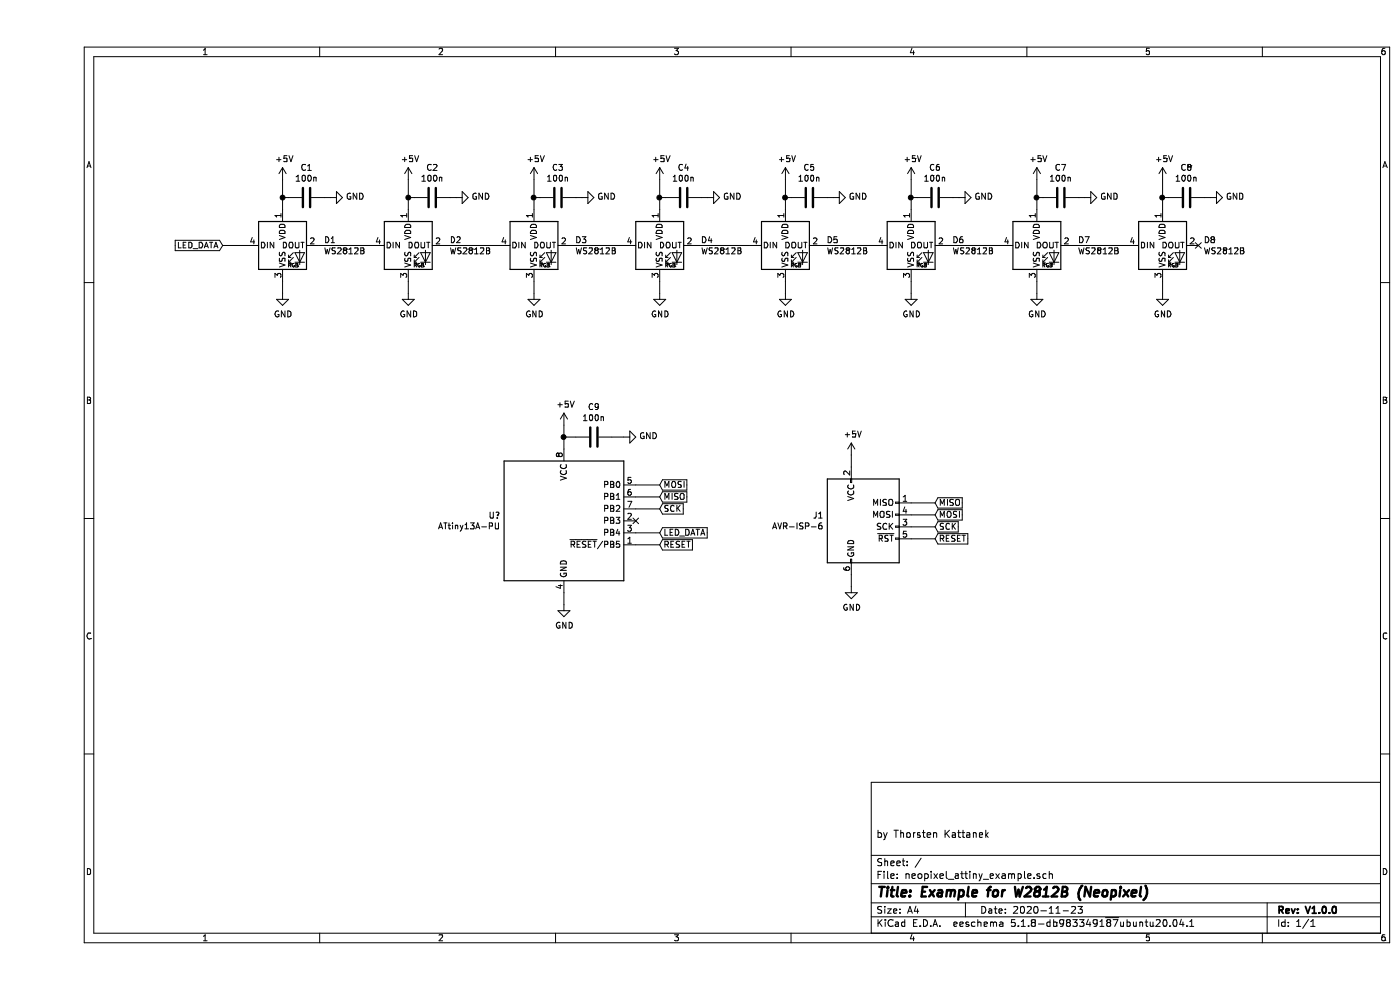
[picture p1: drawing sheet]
EESchema Schematic File Version 4
EELAYER 30 0
EELAYER END
$Descr A4 11693 8268
encoding utf-8
Sheet 1 1
Title "Example for W2812B (Neopixel)"
Date "2020-11-23"
Rev "V1.0.0"
Comp ""
Comment1 "by Thorsten Kattanek"
Comment2 ""
Comment3 ""
Comment4 ""
$EndDescr
$Comp
L LED:WS2812B D2
U 1 1
P 3100 2050
F 0 "D2" H 3444 2096 50  0000 L CNN
F 1 "WS2812B" H 3444 2005 50  0000 L CNN
F 2 "LED_SMD:LED_WS2812B_PLCC4_5.0x5.0mm_P3.2mm" H 3150 1750 50  0001 L TNN
F 3 "https://cdn-shop.adafruit.com/datasheets/WS2812B.pdf" H 3200 1675 50  0001 L TNN
	1    3100 2050
	1    0    0    -1  
$EndComp
$Comp
L LED:WS2812B D3
U 1 1
P 4150 2050
F 0 "D3" H 4494 2096 50  0000 L CNN
F 1 "WS2812B" H 4494 2005 50  0000 L CNN
F 2 "LED_SMD:LED_WS2812B_PLCC4_5.0x5.0mm_P3.2mm" H 4200 1750 50  0001 L TNN
F 3 "https://cdn-shop.adafruit.com/datasheets/WS2812B.pdf" H 4250 1675 50  0001 L TNN
	1    4150 2050
	1    0    0    -1  
$EndComp
$Comp
L LED:WS2812B D4
U 1 1
P 5200 2050
F 0 "D4" H 5544 2096 50  0000 L CNN
F 1 "WS2812B" H 5544 2005 50  0000 L CNN
F 2 "LED_SMD:LED_WS2812B_PLCC4_5.0x5.0mm_P3.2mm" H 5250 1750 50  0001 L TNN
F 3 "https://cdn-shop.adafruit.com/datasheets/WS2812B.pdf" H 5300 1675 50  0001 L TNN
	1    5200 2050
	1    0    0    -1  
$EndComp
$Comp
L LED:WS2812B D5
U 1 1
P 6250 2050
F 0 "D5" H 6594 2096 50  0000 L CNN
F 1 "WS2812B" H 6594 2005 50  0000 L CNN
F 2 "LED_SMD:LED_WS2812B_PLCC4_5.0x5.0mm_P3.2mm" H 6300 1750 50  0001 L TNN
F 3 "https://cdn-shop.adafruit.com/datasheets/WS2812B.pdf" H 6350 1675 50  0001 L TNN
	1    6250 2050
	1    0    0    -1  
$EndComp
$Comp
L LED:WS2812B D6
U 1 1
P 7300 2050
F 0 "D6" H 7644 2096 50  0000 L CNN
F 1 "WS2812B" H 7644 2005 50  0000 L CNN
F 2 "LED_SMD:LED_WS2812B_PLCC4_5.0x5.0mm_P3.2mm" H 7350 1750 50  0001 L TNN
F 3 "https://cdn-shop.adafruit.com/datasheets/WS2812B.pdf" H 7400 1675 50  0001 L TNN
	1    7300 2050
	1    0    0    -1  
$EndComp
$Comp
L LED:WS2812B D7
U 1 1
P 8350 2050
F 0 "D7" H 8694 2096 50  0000 L CNN
F 1 "WS2812B" H 8694 2005 50  0000 L CNN
F 2 "LED_SMD:LED_WS2812B_PLCC4_5.0x5.0mm_P3.2mm" H 8400 1750 50  0001 L TNN
F 3 "https://cdn-shop.adafruit.com/datasheets/WS2812B.pdf" H 8450 1675 50  0001 L TNN
	1    8350 2050
	1    0    0    -1  
$EndComp
$Comp
L LED:WS2812B D8
U 1 1
P 9400 2050
F 0 "D8" H 9744 2096 50  0000 L CNN
F 1 "WS2812B" H 9744 2005 50  0000 L CNN
F 2 "LED_SMD:LED_WS2812B_PLCC4_5.0x5.0mm_P3.2mm" H 9450 1750 50  0001 L TNN
F 3 "https://cdn-shop.adafruit.com/datasheets/WS2812B.pdf" H 9500 1675 50  0001 L TNN
	1    9400 2050
	1    0    0    -1  
$EndComp
$Comp
L LED:WS2812B D1
U 1 1
P 2050 2050
F 0 "D1" H 2394 2096 50  0000 L CNN
F 1 "WS2812B" H 2394 2005 50  0000 L CNN
F 2 "LED_SMD:LED_WS2812B_PLCC4_5.0x5.0mm_P3.2mm" H 2100 1750 50  0001 L TNN
F 3 "https://cdn-shop.adafruit.com/datasheets/WS2812B.pdf" H 2150 1675 50  0001 L TNN
	1    2050 2050
	1    0    0    -1  
$EndComp
Wire Wire Line
	2350 2050 2800 2050
Wire Wire Line
	3400 2050 3850 2050
Wire Wire Line
	4450 2050 4900 2050
Wire Wire Line
	5500 2050 5950 2050
Wire Wire Line
	6550 2050 7000 2050
Wire Wire Line
	7600 2050 8050 2050
Wire Wire Line
	8650 2050 9100 2050
NoConn ~ 9700 2050
Text GLabel 1550 2050 0    50   Input ~ 0
LED_DATA
Wire Wire Line
	1550 2050 1750 2050
$Comp
L power:+5V #PWR0101
U 1 1
P 2050 1500
F 0 "#PWR0101" H 2050 1350 50  0001 C CNN
F 1 "+5V" H 2065 1673 50  0000 C CNN
F 2 "" H 2050 1500 50  0001 C CNN
F 3 "" H 2050 1500 50  0001 C CNN
	1    2050 1500
	1    0    0    -1  
$EndComp
Wire Wire Line
	2050 1500 2050 1650
$Comp
L Device:C C1
U 1 1
P 2250 1650
F 0 "C1" V 1998 1650 50  0000 C CNN
F 1 "100n" V 2089 1650 50  0000 C CNN
F 2 "" H 2288 1500 50  0001 C CNN
F 3 "~" H 2250 1650 50  0001 C CNN
	1    2250 1650
	0    1    1    0   
$EndComp
$Comp
L power:GND #PWR0102
U 1 1
P 2450 1650
F 0 "#PWR0102" H 2450 1400 50  0001 C CNN
F 1 "GND" V 2455 1522 50  0000 R CNN
F 2 "" H 2450 1650 50  0001 C CNN
F 3 "" H 2450 1650 50  0001 C CNN
	1    2450 1650
	0    -1   -1   0   
$EndComp
Wire Wire Line
	2100 1650 2050 1650
Connection ~ 2050 1650
Wire Wire Line
	2050 1650 2050 1750
Wire Wire Line
	2400 1650 2450 1650
$Comp
L power:+5V #PWR0103
U 1 1
P 3100 1500
F 0 "#PWR0103" H 3100 1350 50  0001 C CNN
F 1 "+5V" H 3115 1673 50  0000 C CNN
F 2 "" H 3100 1500 50  0001 C CNN
F 3 "" H 3100 1500 50  0001 C CNN
	1    3100 1500
	1    0    0    -1  
$EndComp
Wire Wire Line
	3100 1500 3100 1650
$Comp
L Device:C C2
U 1 1
P 3300 1650
F 0 "C2" V 3048 1650 50  0000 C CNN
F 1 "100n" V 3139 1650 50  0000 C CNN
F 2 "" H 3338 1500 50  0001 C CNN
F 3 "~" H 3300 1650 50  0001 C CNN
	1    3300 1650
	0    1    1    0   
$EndComp
$Comp
L power:GND #PWR0104
U 1 1
P 3500 1650
F 0 "#PWR0104" H 3500 1400 50  0001 C CNN
F 1 "GND" V 3505 1522 50  0000 R CNN
F 2 "" H 3500 1650 50  0001 C CNN
F 3 "" H 3500 1650 50  0001 C CNN
	1    3500 1650
	0    -1   -1   0   
$EndComp
Wire Wire Line
	3150 1650 3100 1650
Connection ~ 3100 1650
Wire Wire Line
	3100 1650 3100 1750
Wire Wire Line
	3450 1650 3500 1650
$Comp
L power:+5V #PWR0105
U 1 1
P 4150 1500
F 0 "#PWR0105" H 4150 1350 50  0001 C CNN
F 1 "+5V" H 4165 1673 50  0000 C CNN
F 2 "" H 4150 1500 50  0001 C CNN
F 3 "" H 4150 1500 50  0001 C CNN
	1    4150 1500
	1    0    0    -1  
$EndComp
Wire Wire Line
	4150 1500 4150 1650
$Comp
L Device:C C3
U 1 1
P 4350 1650
F 0 "C3" V 4098 1650 50  0000 C CNN
F 1 "100n" V 4189 1650 50  0000 C CNN
F 2 "" H 4388 1500 50  0001 C CNN
F 3 "~" H 4350 1650 50  0001 C CNN
	1    4350 1650
	0    1    1    0   
$EndComp
$Comp
L power:GND #PWR0106
U 1 1
P 4550 1650
F 0 "#PWR0106" H 4550 1400 50  0001 C CNN
F 1 "GND" V 4555 1522 50  0000 R CNN
F 2 "" H 4550 1650 50  0001 C CNN
F 3 "" H 4550 1650 50  0001 C CNN
	1    4550 1650
	0    -1   -1   0   
$EndComp
Wire Wire Line
	4200 1650 4150 1650
Connection ~ 4150 1650
Wire Wire Line
	4150 1650 4150 1750
Wire Wire Line
	4500 1650 4550 1650
$Comp
L power:+5V #PWR0107
U 1 1
P 5200 1500
F 0 "#PWR0107" H 5200 1350 50  0001 C CNN
F 1 "+5V" H 5215 1673 50  0000 C CNN
F 2 "" H 5200 1500 50  0001 C CNN
F 3 "" H 5200 1500 50  0001 C CNN
	1    5200 1500
	1    0    0    -1  
$EndComp
Wire Wire Line
	5200 1500 5200 1650
$Comp
L Device:C C4
U 1 1
P 5400 1650
F 0 "C4" V 5148 1650 50  0000 C CNN
F 1 "100n" V 5239 1650 50  0000 C CNN
F 2 "" H 5438 1500 50  0001 C CNN
F 3 "~" H 5400 1650 50  0001 C CNN
	1    5400 1650
	0    1    1    0   
$EndComp
$Comp
L power:GND #PWR0108
U 1 1
P 5600 1650
F 0 "#PWR0108" H 5600 1400 50  0001 C CNN
F 1 "GND" V 5605 1522 50  0000 R CNN
F 2 "" H 5600 1650 50  0001 C CNN
F 3 "" H 5600 1650 50  0001 C CNN
	1    5600 1650
	0    -1   -1   0   
$EndComp
Wire Wire Line
	5250 1650 5200 1650
Connection ~ 5200 1650
Wire Wire Line
	5200 1650 5200 1750
Wire Wire Line
	5550 1650 5600 1650
$Comp
L power:+5V #PWR0109
U 1 1
P 6250 1500
F 0 "#PWR0109" H 6250 1350 50  0001 C CNN
F 1 "+5V" H 6265 1673 50  0000 C CNN
F 2 "" H 6250 1500 50  0001 C CNN
F 3 "" H 6250 1500 50  0001 C CNN
	1    6250 1500
	1    0    0    -1  
$EndComp
Wire Wire Line
	6250 1500 6250 1650
$Comp
L Device:C C5
U 1 1
P 6450 1650
F 0 "C5" V 6198 1650 50  0000 C CNN
F 1 "100n" V 6289 1650 50  0000 C CNN
F 2 "" H 6488 1500 50  0001 C CNN
F 3 "~" H 6450 1650 50  0001 C CNN
	1    6450 1650
	0    1    1    0   
$EndComp
$Comp
L power:GND #PWR0110
U 1 1
P 6650 1650
F 0 "#PWR0110" H 6650 1400 50  0001 C CNN
F 1 "GND" V 6655 1522 50  0000 R CNN
F 2 "" H 6650 1650 50  0001 C CNN
F 3 "" H 6650 1650 50  0001 C CNN
	1    6650 1650
	0    -1   -1   0   
$EndComp
Wire Wire Line
	6300 1650 6250 1650
Connection ~ 6250 1650
Wire Wire Line
	6250 1650 6250 1750
Wire Wire Line
	6600 1650 6650 1650
$Comp
L power:+5V #PWR0111
U 1 1
P 7300 1500
F 0 "#PWR0111" H 7300 1350 50  0001 C CNN
F 1 "+5V" H 7315 1673 50  0000 C CNN
F 2 "" H 7300 1500 50  0001 C CNN
F 3 "" H 7300 1500 50  0001 C CNN
	1    7300 1500
	1    0    0    -1  
$EndComp
Wire Wire Line
	7300 1500 7300 1650
$Comp
L Device:C C6
U 1 1
P 7500 1650
F 0 "C6" V 7248 1650 50  0000 C CNN
F 1 "100n" V 7339 1650 50  0000 C CNN
F 2 "" H 7538 1500 50  0001 C CNN
F 3 "~" H 7500 1650 50  0001 C CNN
	1    7500 1650
	0    1    1    0   
$EndComp
$Comp
L power:GND #PWR0112
U 1 1
P 7700 1650
F 0 "#PWR0112" H 7700 1400 50  0001 C CNN
F 1 "GND" V 7705 1522 50  0000 R CNN
F 2 "" H 7700 1650 50  0001 C CNN
F 3 "" H 7700 1650 50  0001 C CNN
	1    7700 1650
	0    -1   -1   0   
$EndComp
Wire Wire Line
	7350 1650 7300 1650
Connection ~ 7300 1650
Wire Wire Line
	7300 1650 7300 1750
Wire Wire Line
	7650 1650 7700 1650
$Comp
L power:+5V #PWR0113
U 1 1
P 8350 1500
F 0 "#PWR0113" H 8350 1350 50  0001 C CNN
F 1 "+5V" H 8365 1673 50  0000 C CNN
F 2 "" H 8350 1500 50  0001 C CNN
F 3 "" H 8350 1500 50  0001 C CNN
	1    8350 1500
	1    0    0    -1  
$EndComp
Wire Wire Line
	8350 1500 8350 1650
$Comp
L Device:C C7
U 1 1
P 8550 1650
F 0 "C7" V 8298 1650 50  0000 C CNN
F 1 "100n" V 8389 1650 50  0000 C CNN
F 2 "" H 8588 1500 50  0001 C CNN
F 3 "~" H 8550 1650 50  0001 C CNN
	1    8550 1650
	0    1    1    0   
$EndComp
$Comp
L power:GND #PWR0114
U 1 1
P 8750 1650
F 0 "#PWR0114" H 8750 1400 50  0001 C CNN
F 1 "GND" V 8755 1522 50  0000 R CNN
F 2 "" H 8750 1650 50  0001 C CNN
F 3 "" H 8750 1650 50  0001 C CNN
	1    8750 1650
	0    -1   -1   0   
$EndComp
Wire Wire Line
	8400 1650 8350 1650
Connection ~ 8350 1650
Wire Wire Line
	8350 1650 8350 1750
Wire Wire Line
	8700 1650 8750 1650
$Comp
L power:+5V #PWR0115
U 1 1
P 9400 1500
F 0 "#PWR0115" H 9400 1350 50  0001 C CNN
F 1 "+5V" H 9415 1673 50  0000 C CNN
F 2 "" H 9400 1500 50  0001 C CNN
F 3 "" H 9400 1500 50  0001 C CNN
	1    9400 1500
	1    0    0    -1  
$EndComp
Wire Wire Line
	9400 1500 9400 1650
$Comp
L Device:C C8
U 1 1
P 9600 1650
F 0 "C8" V 9348 1650 50  0000 C CNN
F 1 "100n" V 9439 1650 50  0000 C CNN
F 2 "" H 9638 1500 50  0001 C CNN
F 3 "~" H 9600 1650 50  0001 C CNN
	1    9600 1650
	0    1    1    0   
$EndComp
$Comp
L power:GND #PWR0116
U 1 1
P 9800 1650
F 0 "#PWR0116" H 9800 1400 50  0001 C CNN
F 1 "GND" V 9805 1522 50  0000 R CNN
F 2 "" H 9800 1650 50  0001 C CNN
F 3 "" H 9800 1650 50  0001 C CNN
	1    9800 1650
	0    -1   -1   0   
$EndComp
Wire Wire Line
	9450 1650 9400 1650
Connection ~ 9400 1650
Wire Wire Line
	9400 1650 9400 1750
Wire Wire Line
	9750 1650 9800 1650
$Comp
L power:GND #PWR0117
U 1 1
P 2050 2450
F 0 "#PWR0117" H 2050 2200 50  0001 C CNN
F 1 "GND" H 2055 2277 50  0000 C CNN
F 2 "" H 2050 2450 50  0001 C CNN
F 3 "" H 2050 2450 50  0001 C CNN
	1    2050 2450
	1    0    0    -1  
$EndComp
$Comp
L power:GND #PWR0118
U 1 1
P 3100 2450
F 0 "#PWR0118" H 3100 2200 50  0001 C CNN
F 1 "GND" H 3105 2277 50  0000 C CNN
F 2 "" H 3100 2450 50  0001 C CNN
F 3 "" H 3100 2450 50  0001 C CNN
	1    3100 2450
	1    0    0    -1  
$EndComp
$Comp
L power:GND #PWR0119
U 1 1
P 4150 2450
F 0 "#PWR0119" H 4150 2200 50  0001 C CNN
F 1 "GND" H 4155 2277 50  0000 C CNN
F 2 "" H 4150 2450 50  0001 C CNN
F 3 "" H 4150 2450 50  0001 C CNN
	1    4150 2450
	1    0    0    -1  
$EndComp
$Comp
L power:GND #PWR0120
U 1 1
P 5200 2450
F 0 "#PWR0120" H 5200 2200 50  0001 C CNN
F 1 "GND" H 5205 2277 50  0000 C CNN
F 2 "" H 5200 2450 50  0001 C CNN
F 3 "" H 5200 2450 50  0001 C CNN
	1    5200 2450
	1    0    0    -1  
$EndComp
$Comp
L power:GND #PWR0121
U 1 1
P 6250 2450
F 0 "#PWR0121" H 6250 2200 50  0001 C CNN
F 1 "GND" H 6255 2277 50  0000 C CNN
F 2 "" H 6250 2450 50  0001 C CNN
F 3 "" H 6250 2450 50  0001 C CNN
	1    6250 2450
	1    0    0    -1  
$EndComp
$Comp
L power:GND #PWR0122
U 1 1
P 7300 2450
F 0 "#PWR0122" H 7300 2200 50  0001 C CNN
F 1 "GND" H 7305 2277 50  0000 C CNN
F 2 "" H 7300 2450 50  0001 C CNN
F 3 "" H 7300 2450 50  0001 C CNN
	1    7300 2450
	1    0    0    -1  
$EndComp
$Comp
L power:GND #PWR0123
U 1 1
P 8350 2450
F 0 "#PWR0123" H 8350 2200 50  0001 C CNN
F 1 "GND" H 8355 2277 50  0000 C CNN
F 2 "" H 8350 2450 50  0001 C CNN
F 3 "" H 8350 2450 50  0001 C CNN
	1    8350 2450
	1    0    0    -1  
$EndComp
$Comp
L power:GND #PWR0124
U 1 1
P 9400 2450
F 0 "#PWR0124" H 9400 2200 50  0001 C CNN
F 1 "GND" H 9405 2277 50  0000 C CNN
F 2 "" H 9400 2450 50  0001 C CNN
F 3 "" H 9400 2450 50  0001 C CNN
	1    9400 2450
	1    0    0    -1  
$EndComp
Wire Wire Line
	9400 2350 9400 2450
Wire Wire Line
	8350 2350 8350 2450
Wire Wire Line
	7300 2350 7300 2450
Wire Wire Line
	6250 2350 6250 2450
Wire Wire Line
	5200 2350 5200 2450
Wire Wire Line
	4150 2350 4150 2450
Wire Wire Line
	2050 2350 2050 2450
Wire Wire Line
	3100 2350 3100 2450
$Comp
L power:+5V #PWR0125
U 1 1
P 4400 3550
F 0 "#PWR0125" H 4400 3400 50  0001 C CNN
F 1 "+5V" H 4415 3723 50  0000 C CNN
F 2 "" H 4400 3550 50  0001 C CNN
F 3 "" H 4400 3550 50  0001 C CNN
	1    4400 3550
	1    0    0    -1  
$EndComp
Wire Wire Line
	4400 3550 4400 3650
$Comp
L Device:C C9
U 1 1
P 4650 3650
F 0 "C9" V 4398 3650 50  0000 C CNN
F 1 "100n" V 4489 3650 50  0000 C CNN
F 2 "" H 4688 3500 50  0001 C CNN
F 3 "~" H 4650 3650 50  0001 C CNN
	1    4650 3650
	0    1    1    0   
$EndComp
$Comp
L power:GND #PWR0126
U 1 1
P 4900 3650
F 0 "#PWR0126" H 4900 3400 50  0001 C CNN
F 1 "GND" V 4905 3522 50  0000 R CNN
F 2 "" H 4900 3650 50  0001 C CNN
F 3 "" H 4900 3650 50  0001 C CNN
	1    4900 3650
	0    -1   -1   0   
$EndComp
Wire Wire Line
	4500 3650 4400 3650
Connection ~ 4400 3650
Wire Wire Line
	4400 3650 4400 3750
Wire Wire Line
	4800 3650 4900 3650
$Comp
L power:GND #PWR0127
U 1 1
P 4400 5050
F 0 "#PWR0127" H 4400 4800 50  0001 C CNN
F 1 "GND" H 4405 4877 50  0000 C CNN
F 2 "" H 4400 5050 50  0001 C CNN
F 3 "" H 4400 5050 50  0001 C CNN
	1    4400 5050
	1    0    0    -1  
$EndComp
Wire Wire Line
	4400 4950 4400 5050
Text GLabel 5200 4450 2    50   Input ~ 0
LED_DATA
Wire Wire Line
	5000 4050 5200 4050
Text GLabel 5200 4550 2    50   Input ~ 0
RESET
Text GLabel 5200 4150 2    50   Input ~ 0
MISO
Text GLabel 5200 4250 2    50   Input ~ 0
SCK
Text GLabel 5200 4050 2    50   Input ~ 0
MOSI
Wire Wire Line
	5000 4150 5200 4150
Wire Wire Line
	5000 4250 5200 4250
Wire Wire Line
	5000 4450 5200 4450
Wire Wire Line
	5000 4550 5200 4550
$Comp
L Connector:AVR-ISP-6 J1
U 1 1
P 6900 4400
F 0 "J1" H 6571 4496 50  0000 R CNN
F 1 "AVR-ISP-6" H 6571 4405 50  0000 R CNN
F 2 "" V 6650 4450 50  0001 C CNN
F 3 " ~" H 5625 3850 50  0001 C CNN
	1    6900 4400
	1    0    0    -1  
$EndComp
$Comp
L power:GND #PWR0128
U 1 1
P 6800 4900
F 0 "#PWR0128" H 6800 4650 50  0001 C CNN
F 1 "GND" H 6805 4727 50  0000 C CNN
F 2 "" H 6800 4900 50  0001 C CNN
F 3 "" H 6800 4900 50  0001 C CNN
	1    6800 4900
	1    0    0    -1  
$EndComp
Wire Wire Line
	6800 4800 6800 4900
$Comp
L power:+5V #PWR0129
U 1 1
P 6800 3800
F 0 "#PWR0129" H 6800 3650 50  0001 C CNN
F 1 "+5V" H 6815 3973 50  0000 C CNN
F 2 "" H 6800 3800 50  0001 C CNN
F 3 "" H 6800 3800 50  0001 C CNN
	1    6800 3800
	1    0    0    -1  
$EndComp
Wire Wire Line
	6800 3800 6800 3900
Text GLabel 7500 4300 2    50   Input ~ 0
MOSI
Text GLabel 7500 4400 2    50   Input ~ 0
SCK
Text GLabel 7500 4500 2    50   Input ~ 0
RESET
Wire Wire Line
	7300 4300 7500 4300
Wire Wire Line
	7300 4400 7500 4400
Wire Wire Line
	7300 4500 7500 4500
$Comp
L MCU_Microchip_ATtiny:ATtiny13A-PU U?
U 1 1
P 4400 4350
F 0 "U?" H 3871 4396 50  0000 R CNN
F 1 "ATtiny13A-PU" H 3871 4305 50  0000 R CNN
F 2 "Package_DIP:DIP-8_W7.62mm" H 4400 4350 50  0001 C CIN
F 3 "http://ww1.microchip.com/downloads/en/DeviceDoc/doc8126.pdf" H 4400 4350 50  0001 C CNN
	1    4400 4350
	1    0    0    -1  
$EndComp
Wire Wire Line
	7300 4200 7500 4200
Text GLabel 7500 4200 2    50   Input ~ 0
MISO
NoConn ~ 5000 4350
$EndSCHEMATC
